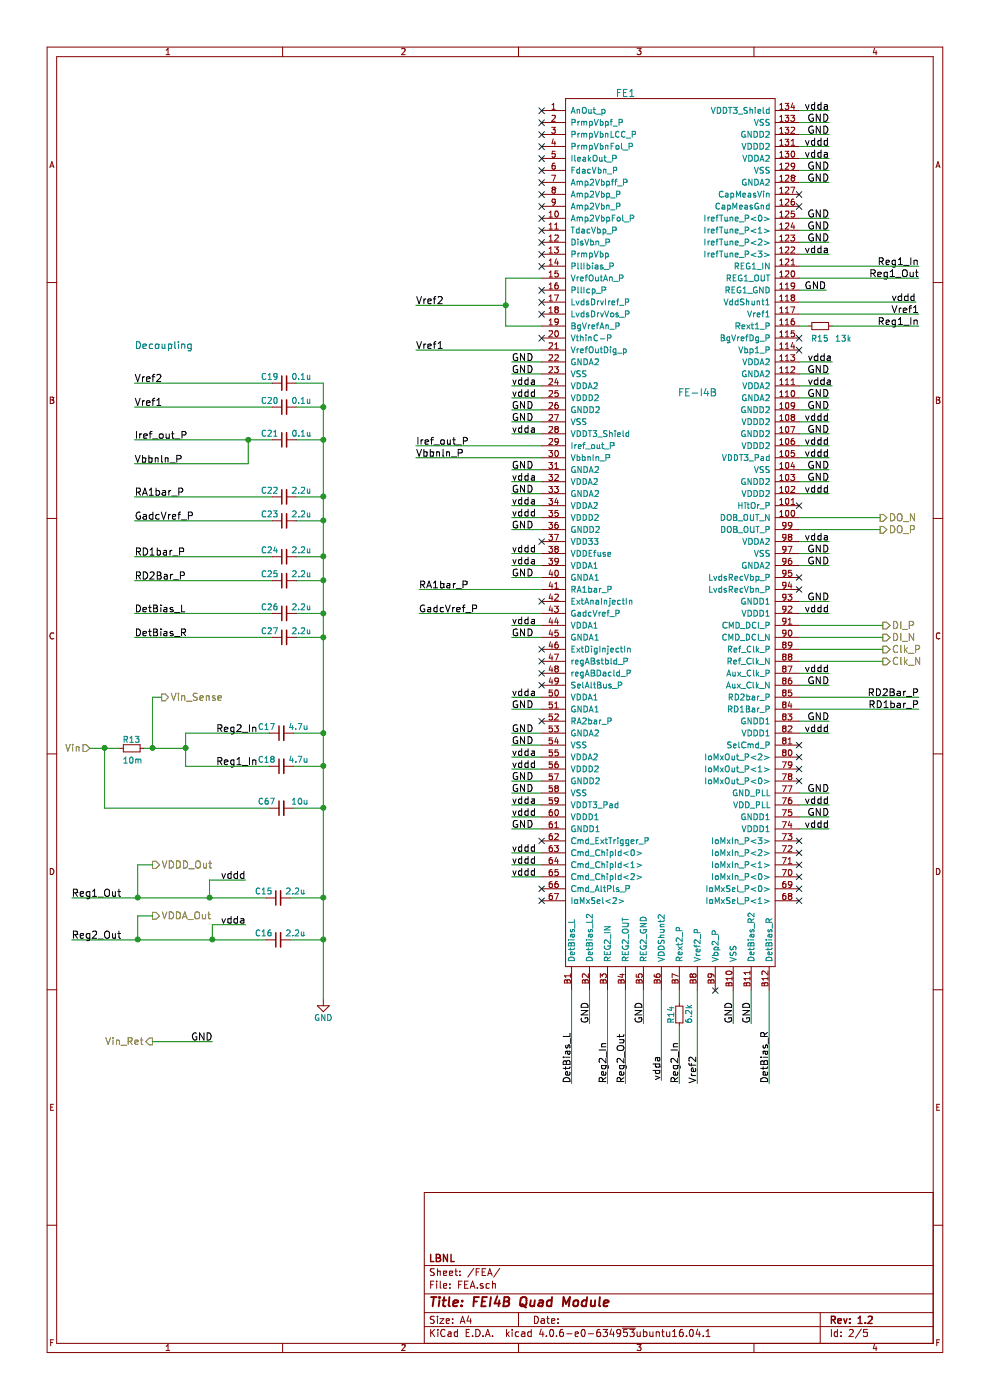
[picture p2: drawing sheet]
EESchema Schematic File Version 2
LIBS:power
LIBS:device
LIBS:transistors
LIBS:conn
LIBS:linear
LIBS:regul
LIBS:74xx
LIBS:cmos4000
LIBS:adc-dac
LIBS:memory
LIBS:xilinx
LIBS:microcontrollers
LIBS:dsp
LIBS:microchip
LIBS:analog_switches
LIBS:motorola
LIBS:texas
LIBS:intel
LIBS:audio
LIBS:interface
LIBS:digital-audio
LIBS:philips
LIBS:display
LIBS:cypress
LIBS:siliconi
LIBS:opto
LIBS:atmel
LIBS:contrib
LIBS:valves
LIBS:module
LIBS:module-cache
EELAYER 25 0
EELAYER END
$Descr A4 8268 11693 portrait
encoding utf-8
Sheet 4 5
Title "FEI4B Quad Module"
Date ""
Rev "1.2"
Comp "LBNL"
Comment1 ""
Comment2 ""
Comment3 ""
Comment4 ""
$EndDescr
$Comp
L FE-I4B FE1
U 1 1
P 5825 2525
AR Path="/589D43C9/589D45EA" Ref="FE1"  Part="1" 
AR Path="/58B01E0A/589D45EA" Ref="FE2"  Part="1" 
AR Path="/58B026BA/589D45EA" Ref="FE3"  Part="1" 
AR Path="/58B026C4/589D45EA" Ref="FE4"  Part="1" 
F 0 "FE3" H 5225 4275 60  0000 C CNN
F 1 "FE-I4B" H 5825 1775 60  0000 C CNN
F 2 "module:WirebondPads" H 5825 2525 60  0001 C CNN
F 3 "" H 5825 2525 60  0001 C CNN
	1    5825 2525
	1    0    0    -1  
$EndComp
NoConn ~ 4525 925 
NoConn ~ 4525 1025
NoConn ~ 4525 1125
NoConn ~ 4525 1225
NoConn ~ 4525 1325
NoConn ~ 4525 1425
NoConn ~ 4525 1525
NoConn ~ 4525 1625
NoConn ~ 4525 1725
NoConn ~ 4525 1825
NoConn ~ 4525 1925
NoConn ~ 4525 2025
NoConn ~ 4525 2125
NoConn ~ 4525 2425
NoConn ~ 4525 2525
NoConn ~ 4525 2625
NoConn ~ 4525 2825
NoConn ~ 4525 4525
NoConn ~ 4525 5425
NoConn ~ 4525 5525
NoConn ~ 4525 5625
NoConn ~ 4525 5725
NoConn ~ 4525 7025
NoConn ~ 4525 7425
NoConn ~ 4525 7525
NoConn ~ 6675 1725
NoConn ~ 6675 1625
NoConn ~ 6675 2925
NoConn ~ 6675 4825
NoConn ~ 6675 4925
NoConn ~ 6675 6525
NoConn ~ 6675 6425
NoConn ~ 6675 6325
NoConn ~ 6675 6225
NoConn ~ 6675 7525
NoConn ~ 6675 7425
NoConn ~ 6675 7325
NoConn ~ 6675 7225
NoConn ~ 6675 7125
NoConn ~ 6675 7025
Text HLabel 7350 4425 2    59   Output ~ 0
DO_P
Text HLabel 7350 4325 2    59   Output ~ 0
DO_N
NoConn ~ 4525 2225
Text Label 3475 2925 0    59   ~ 0
Vref1
Text HLabel 7375 5225 2    59   Output ~ 0
DI_P
Text HLabel 7375 5325 2    59   Output ~ 0
DI_N
Text HLabel 7375 5425 2    59   Output ~ 0
Clk_P
Text HLabel 7375 5525 2    59   Output ~ 0
Clk_N
Text Label 7675 2325 2    59   ~ 0
Reg1_Out
Text Label 5225 9050 1    59   ~ 0
Reg2_Out
Text HLabel 750  6250 0    59   Input ~ 0
Vin
Text Label 4275 3225 0    59   ~ 0
vdda
Text Label 4275 4025 0    59   ~ 0
vdda
Text Label 4275 4225 0    59   ~ 0
vdda
Text Label 4275 4725 0    59   ~ 0
vdda
Text Label 4275 5225 0    59   ~ 0
vdda
Text Label 4275 5825 0    59   ~ 0
vdda
Text Label 4275 6325 0    59   ~ 0
vdda
Text Label 6925 4525 2    59   ~ 0
vdda
Text Label 4275 3325 0    59   ~ 0
vddd
Text Label 4275 4325 0    59   ~ 0
vddd
Text Label 4275 4625 0    59   ~ 0
vddd
Text Label 4275 6425 0    59   ~ 0
vddd
Text Label 4275 6825 0    59   ~ 0
vddd
Text Label 6925 6925 2    59   ~ 0
vddd
Text Label 6925 6125 2    59   ~ 0
vddd
Text Label 6925 5125 2    59   ~ 0
vddd
Text Label 6925 6725 2    59   ~ 0
vddd
Text Label 6950 3025 2    59   ~ 0
vdda
Text Label 6950 3225 2    59   ~ 0
vdda
Text Label 6925 3125 2    59   ~ 0
GND
Text Label 6925 3325 2    59   ~ 0
GND
Text Label 6925 3425 2    59   ~ 0
GND
Text Label 6925 3625 2    59   ~ 0
GND
Text Label 6925 4025 2    59   ~ 0
GND
Text Label 6925 3525 2    59   ~ 0
vddd
Text Label 6925 3725 2    59   ~ 0
vddd
Text Label 6925 3825 2    59   ~ 0
vddd
Text Label 6925 3925 2    59   ~ 0
GND
Text Label 6925 4125 2    59   ~ 0
vddd
Text Label 6925 4625 2    59   ~ 0
GND
Text Label 6925 4725 2    59   ~ 0
GND
Text Label 6925 5025 2    59   ~ 0
GND
Text Label 6925 925  2    59   ~ 0
vdda
Text Label 6925 1325 2    59   ~ 0
vdda
Text Label 4275 3625 0    59   ~ 0
vdda
Text Label 4275 6725 0    59   ~ 0
vdda
Text Label 6925 6625 2    59   ~ 0
GND
Text Label 6925 6825 2    59   ~ 0
GND
Text Label 6925 6025 2    59   ~ 0
GND
Text Label 6925 1025 2    59   ~ 0
GND
Text Label 6925 1125 2    59   ~ 0
GND
Text Label 6925 1425 2    59   ~ 0
GND
Text Label 6925 1525 2    59   ~ 0
GND
Text Label 6925 1225 2    59   ~ 0
vddd
Text Label 6925 1825 2    59   ~ 0
GND
Text Label 6925 1925 2    59   ~ 0
GND
Text Label 6925 2025 2    59   ~ 0
GND
Text Label 6925 2125 2    59   ~ 0
vdda
Text Label 4275 3025 0    59   ~ 0
GND
Text Label 4275 3125 0    59   ~ 0
GND
Text Label 4275 3425 0    59   ~ 0
GND
Text Label 4275 3525 0    59   ~ 0
GND
Text Label 4275 3925 0    59   ~ 0
GND
Text Label 4275 4125 0    59   ~ 0
GND
Text Label 4275 4425 0    59   ~ 0
GND
Text Label 4275 4825 0    59   ~ 0
GND
Text Label 4275 5325 0    59   ~ 0
GND
Text Label 4275 5925 0    59   ~ 0
GND
Text Label 4275 6125 0    59   ~ 0
GND
Text Label 4275 6225 0    59   ~ 0
GND
Text Label 4275 6525 0    59   ~ 0
GND
Text Label 4275 6625 0    59   ~ 0
GND
Text Label 4275 6925 0    59   ~ 0
GND
NoConn ~ 4525 5025
Text Label 6925 5625 2    59   ~ 0
vddd
Text Label 6925 5725 2    59   ~ 0
GND
Text Label 6900 2425 2    59   ~ 0
GND
NoConn ~ 5975 8275
Text Label 7675 2625 2    59   ~ 0
Vref1
NoConn ~ 6675 4225
NoConn ~ 6675 2825
Text Label 3475 2550 0    59   ~ 0
Vref2
$Comp
L R_Small R14
U 1 1
P 5675 8475
AR Path="/589D43C9/58AFC93B" Ref="R14"  Part="1" 
AR Path="/58B01E0A/58AFC93B" Ref="R17"  Part="1" 
AR Path="/58B026BA/58AFC93B" Ref="R20"  Part="1" 
AR Path="/58B026C4/58AFC93B" Ref="R23"  Part="1" 
F 0 "R20" V 5600 8400 50  0000 L CNN
F 1 "6.2k" V 5750 8400 50  0000 L CNN
F 2 "Resistors_SMD:R_0402" H 5675 8475 50  0001 C CNN
F 3 "" H 5675 8475 50  0001 C CNN
	1    5675 8475
	1    0    0    -1  
$EndComp
$Comp
L R_Small R15
U 1 1
P 6850 2725
AR Path="/589D43C9/58AFD85E" Ref="R15"  Part="1" 
AR Path="/58B01E0A/58AFD85E" Ref="R18"  Part="1" 
AR Path="/58B026BA/58AFD85E" Ref="R21"  Part="1" 
AR Path="/58B026C4/58AFD85E" Ref="R24"  Part="1" 
F 0 "R21" V 6950 2650 50  0000 L CNN
F 1 "13k" V 6950 2850 50  0000 L CNN
F 2 "Resistors_SMD:R_0402" H 6850 2725 50  0001 C CNN
F 3 "" H 6850 2725 50  0001 C CNN
	1    6850 2725
	0    1    1    0   
$EndComp
NoConn ~ 4525 6025
Text Label 2150 6125 2    59   ~ 0
Reg2_In
Text Label 2150 6400 2    59   ~ 0
Reg1_In
Text Label 5075 9050 1    59   ~ 0
Reg2_In
Text Label 7675 2225 2    59   ~ 0
Reg1_In
$Comp
L GND #PWR04
U 1 1
P 2700 8350
AR Path="/589D43C9/58BA4BDB" Ref="#PWR04"  Part="1" 
AR Path="/58B01E0A/58BA4BDB" Ref="#PWR05"  Part="1" 
AR Path="/58B026BA/58BA4BDB" Ref="#PWR06"  Part="1" 
AR Path="/58B026C4/58BA4BDB" Ref="#PWR07"  Part="1" 
F 0 "#PWR06" H 2700 8100 50  0001 C CNN
F 1 "GND" H 2700 8200 50  0000 C CNN
F 2 "" H 2700 8350 50  0001 C CNN
F 3 "" H 2700 8350 50  0001 C CNN
	1    2700 8350
	1    0    0    -1  
$EndComp
Text Label 7675 2725 2    59   ~ 0
Reg1_In
Text Label 5675 9050 1    59   ~ 0
Reg2_In
Text Label 1125 3200 0    59   ~ 0
Vref2
Text Label 1125 3400 0    59   ~ 0
Vref1
$Comp
L C_Small C19
U 1 1
P 2375 3200
AR Path="/589D43C9/58BA843C" Ref="C19"  Part="1" 
AR Path="/58B01E0A/58BA843C" Ref="C32"  Part="1" 
AR Path="/58B026BA/58BA843C" Ref="C45"  Part="1" 
AR Path="/58B026C4/58BA843C" Ref="C58"  Part="1" 
F 0 "C45" V 2425 3250 50  0000 L CNN
F 1 "0.1u" V 2425 2975 50  0000 L CNN
F 2 "Capacitors_SMD:C_0402" H 2375 3200 50  0001 C CNN
F 3 "" H 2375 3200 50  0001 C CNN
	1    2375 3200
	0    -1   -1   0   
$EndComp
Text Label 5825 9050 1    59   ~ 0
Vref2
Text Label 1125 3675 0    59   ~ 0
Iref_out_P
Text Label 1125 3875 0    59   ~ 0
Vbbnln_P
Text Label 1125 4150 0    59   ~ 0
RA1bar_P
Text Label 1125 4350 0    59   ~ 0
GadcVref_P
Text Label 3475 3725 0    59   ~ 0
Iref_out_P
Text Label 3475 3825 0    59   ~ 0
Vbbnln_P
Text Label 3500 4925 0    59   ~ 0
RA1bar_P
Text Label 3500 5125 0    59   ~ 0
GadcVref_P
Text Label 1125 4650 0    59   ~ 0
RD1bar_P
Text Label 1125 4850 0    59   ~ 0
RD2Bar_P
Text Label 1125 5125 0    59   ~ 0
DetBias_L
Text Label 1125 5325 0    59   ~ 0
DetBias_R
Text Label 7675 5825 2    59   ~ 0
RD2Bar_P
Text Label 7675 5925 2    59   ~ 0
RD1bar_P
Text Label 4775 9050 1    59   ~ 0
DetBias_L
Text Label 6425 9050 1    59   ~ 0
DetBias_R
Text Notes 1125 2925 0    59   ~ 0
Decoupling\n
Text Label 4925 8550 1    59   ~ 0
GND
Text Label 5375 8550 1    59   ~ 0
GND
Text Label 6125 8550 1    59   ~ 0
GND
Text Label 6275 8550 1    59   ~ 0
GND
Text HLabel 1275 8700 0    59   Output ~ 0
Vin_Ret
Text Label 600  7500 0    59   ~ 0
Reg1_Out
Text Label 600  7850 0    59   ~ 0
Reg2_Out
Text Label 2050 7350 2    59   ~ 0
vddd
Text Label 2050 7725 2    59   ~ 0
vdda
Text HLabel 1275 7225 2    59   Output ~ 0
VDDD_Out
Text HLabel 1275 7650 2    59   Output ~ 0
VDDA_Out
$Comp
L R_Small R13
U 1 1
P 1100 6250
AR Path="/589D43C9/58B3509B" Ref="R13"  Part="1" 
AR Path="/58B01E0A/58B3509B" Ref="R16"  Part="1" 
AR Path="/58B026BA/58B3509B" Ref="R19"  Part="1" 
AR Path="/58B026C4/58B3509B" Ref="R22"  Part="1" 
F 0 "R19" V 1025 6175 50  0000 L CNN
F 1 "10m" V 1200 6175 50  0000 L CNN
F 2 "Resistors_SMD:R_0603" H 1100 6250 50  0001 C CNN
F 3 "" H 1100 6250 50  0001 C CNN
	1    1100 6250
	0    1    1    0   
$EndComp
Wire Wire Line
	6675 4325 7350 4325
Wire Wire Line
	6675 4425 7350 4425
Wire Wire Line
	3500 5125 4525 5125
Wire Wire Line
	3475 3725 4525 3725
Wire Wire Line
	3475 3825 4525 3825
Wire Wire Line
	3500 4925 4525 4925
Wire Wire Line
	4775 8275 4775 9050
Wire Wire Line
	6425 8275 6425 9050
Wire Wire Line
	4525 4025 4275 4025
Wire Wire Line
	4525 4225 4275 4225
Wire Wire Line
	4525 4325 4275 4325
Wire Wire Line
	4525 4625 4275 4625
Wire Wire Line
	4525 4725 4275 4725
Wire Wire Line
	4525 5225 4275 5225
Wire Wire Line
	4525 5825 4275 5825
Wire Wire Line
	4525 6325 4275 6325
Wire Wire Line
	4525 6425 4275 6425
Wire Wire Line
	4525 6725 4275 6725
Wire Wire Line
	4525 6825 4275 6825
Wire Wire Line
	6675 6825 6925 6825
Wire Wire Line
	6675 6725 6925 6725
Wire Wire Line
	6675 6125 6925 6125
Wire Wire Line
	6675 5125 6925 5125
Wire Wire Line
	6675 4525 6925 4525
Wire Wire Line
	6675 3025 6950 3025
Wire Wire Line
	6675 3225 6950 3225
Wire Wire Line
	6675 3825 6925 3825
Wire Wire Line
	6675 3725 6925 3725
Wire Wire Line
	6675 3625 6925 3625
Wire Wire Line
	6675 3525 6925 3525
Wire Wire Line
	6675 3425 6925 3425
Wire Wire Line
	6675 3325 6925 3325
Wire Wire Line
	6675 3125 6925 3125
Wire Wire Line
	6675 3925 6925 3925
Wire Wire Line
	6675 4025 6925 4025
Wire Wire Line
	6675 4125 6925 4125
Wire Wire Line
	6675 4625 6925 4625
Wire Wire Line
	6675 4725 6925 4725
Wire Wire Line
	6675 5025 6925 5025
Wire Wire Line
	6675 2325 7675 2325
Wire Wire Line
	6925 6925 6675 6925
Wire Wire Line
	6925 1525 6675 1525
Wire Wire Line
	6925 1425 6675 1425
Wire Wire Line
	6925 1325 6675 1325
Wire Wire Line
	6925 1125 6675 1125
Wire Wire Line
	6925 1025 6675 1025
Wire Wire Line
	6925 925  6675 925 
Wire Wire Line
	6675 1225 6925 1225
Wire Wire Line
	6675 1825 6925 1825
Wire Wire Line
	6675 1925 6925 1925
Wire Wire Line
	6675 2025 6925 2025
Wire Wire Line
	6675 2125 6925 2125
Wire Wire Line
	4525 3925 4275 3925
Wire Wire Line
	4525 6925 4275 6925
Wire Wire Line
	4525 6625 4275 6625
Wire Wire Line
	4525 6525 4275 6525
Wire Wire Line
	4525 6225 4275 6225
Wire Wire Line
	4525 6125 4275 6125
Wire Wire Line
	4525 5925 4275 5925
Wire Wire Line
	4525 5325 4275 5325
Wire Wire Line
	4525 4825 4275 4825
Wire Wire Line
	4525 4425 4275 4425
Wire Wire Line
	4525 4125 4275 4125
Wire Wire Line
	4525 3025 4275 3025
Wire Wire Line
	4525 3125 4275 3125
Wire Wire Line
	4525 3225 4275 3225
Wire Wire Line
	4525 3325 4275 3325
Wire Wire Line
	4525 3425 4275 3425
Wire Wire Line
	4525 3525 4275 3525
Wire Wire Line
	4525 3625 4275 3625
Wire Wire Line
	6925 5625 6675 5625
Wire Wire Line
	6925 5725 6675 5725
Wire Wire Line
	6925 6625 6675 6625
Wire Wire Line
	6675 6025 6925 6025
Wire Wire Line
	6675 2625 7675 2625
Wire Wire Line
	6675 5225 7375 5225
Wire Wire Line
	6675 5325 7375 5325
Wire Wire Line
	6675 5425 7375 5425
Wire Wire Line
	6675 5525 7375 5525
Wire Wire Line
	5675 8275 5675 8375
Wire Wire Line
	6675 2725 6750 2725
Wire Wire Line
	5225 8275 5225 9050
Wire Wire Line
	1550 6125 2250 6125
Wire Wire Line
	1550 6125 1550 6400
Wire Wire Line
	1550 6400 2250 6400
Connection ~ 1550 6250
Wire Wire Line
	5075 8275 5075 9050
Wire Wire Line
	6675 2225 7675 2225
Wire Wire Line
	2450 6125 2700 6125
Wire Wire Line
	2700 3200 2700 8350
Wire Wire Line
	2450 6400 2700 6400
Connection ~ 2700 6400
Wire Wire Line
	6950 2725 7675 2725
Wire Wire Line
	5675 8575 5675 9050
Wire Wire Line
	5825 8275 5825 9050
Wire Wire Line
	1125 3200 2275 3200
Wire Wire Line
	1125 3400 2275 3400
Wire Wire Line
	1125 3675 2275 3675
Wire Wire Line
	1125 3875 2075 3875
Wire Wire Line
	2075 3875 2075 3675
Connection ~ 2075 3675
Wire Wire Line
	1125 4150 2275 4150
Wire Wire Line
	1125 4350 2275 4350
Wire Wire Line
	1125 4650 2275 4650
Wire Wire Line
	1125 4850 2275 4850
Wire Wire Line
	1125 5125 2275 5125
Wire Wire Line
	1125 5325 2275 5325
Connection ~ 2700 6125
Connection ~ 2700 3400
Wire Wire Line
	2475 3675 2700 3675
Connection ~ 2700 3675
Connection ~ 2700 4150
Connection ~ 2700 4350
Connection ~ 2700 4650
Connection ~ 2700 4850
Connection ~ 2700 5125
Connection ~ 2700 5325
Wire Wire Line
	6675 5825 7675 5825
Wire Wire Line
	6675 5925 7675 5925
Wire Wire Line
	4925 8275 4925 8550
Wire Wire Line
	6275 8275 6275 8550
Wire Wire Line
	6125 8275 6125 8550
Wire Wire Line
	4525 2925 3475 2925
Wire Wire Line
	600  7500 2225 7500
Wire Wire Line
	1750 7350 1750 7500
Connection ~ 1750 7500
Wire Wire Line
	600  7850 2225 7850
Wire Wire Line
	2425 7850 2700 7850
Connection ~ 2700 7850
Wire Wire Line
	2425 7500 2700 7500
Connection ~ 2700 7500
Wire Wire Line
	2475 3200 2700 3200
Wire Wire Line
	2475 3400 2700 3400
Wire Wire Line
	2475 4150 2700 4150
Wire Wire Line
	2475 4350 2700 4350
Wire Wire Line
	2475 4650 2700 4650
Wire Wire Line
	2475 4850 2700 4850
Wire Wire Line
	2475 5125 2700 5125
Wire Wire Line
	2475 5325 2700 5325
Wire Wire Line
	1750 7350 2050 7350
Wire Wire Line
	1275 7225 1150 7225
Wire Wire Line
	1150 7225 1150 7500
Connection ~ 1150 7500
Wire Wire Line
	2050 7725 1775 7725
Wire Wire Line
	1775 7725 1775 7850
Connection ~ 1775 7850
Wire Wire Line
	1275 7650 1150 7650
Wire Wire Line
	1150 7650 1150 7850
Connection ~ 1150 7850
Wire Wire Line
	4525 2325 4225 2325
Wire Wire Line
	4225 2325 4225 2725
Wire Wire Line
	4225 2725 4525 2725
Wire Wire Line
	4225 2550 3475 2550
Connection ~ 4225 2550
Text HLabel 1350 5825 2    59   Output ~ 0
Vin_Sense
Wire Wire Line
	1350 5825 1275 5825
Wire Wire Line
	1275 5825 1275 6250
Connection ~ 1275 6250
Wire Wire Line
	750  6250 1000 6250
Wire Wire Line
	1200 6250 1550 6250
Wire Wire Line
	5375 8275 5375 8550
Wire Wire Line
	6900 2425 6675 2425
Text Label 4275 7125 0    59   ~ 0
vddd
Text Label 4275 7225 0    59   ~ 0
vddd
Text Label 4275 7325 0    59   ~ 0
vddd
Wire Wire Line
	4275 7125 4525 7125
Wire Wire Line
	4275 7225 4525 7225
Wire Wire Line
	4275 7325 4525 7325
Wire Wire Line
	1775 8700 1275 8700
$Comp
L C_Small C20
U 1 1
P 2375 3400
AR Path="/589D43C9/58B81EC6" Ref="C20"  Part="1" 
AR Path="/58B01E0A/58B81EC6" Ref="C33"  Part="1" 
AR Path="/58B026BA/58B81EC6" Ref="C46"  Part="1" 
AR Path="/58B026C4/58B81EC6" Ref="C59"  Part="1" 
F 0 "C46" V 2425 3450 50  0000 L CNN
F 1 "0.1u" V 2425 3175 50  0000 L CNN
F 2 "Capacitors_SMD:C_0402" H 2375 3400 50  0001 C CNN
F 3 "" H 2375 3400 50  0001 C CNN
	1    2375 3400
	0    -1   -1   0   
$EndComp
$Comp
L C_Small C21
U 1 1
P 2375 3675
AR Path="/589D43C9/58B81EFE" Ref="C21"  Part="1" 
AR Path="/58B01E0A/58B81EFE" Ref="C34"  Part="1" 
AR Path="/58B026BA/58B81EFE" Ref="C47"  Part="1" 
AR Path="/58B026C4/58B81EFE" Ref="C60"  Part="1" 
F 0 "C47" V 2425 3725 50  0000 L CNN
F 1 "0.1u" V 2425 3450 50  0000 L CNN
F 2 "Capacitors_SMD:C_0402" H 2375 3675 50  0001 C CNN
F 3 "" H 2375 3675 50  0001 C CNN
	1    2375 3675
	0    -1   -1   0   
$EndComp
$Comp
L C_Small C22
U 1 1
P 2375 4150
AR Path="/589D43C9/58B81F3D" Ref="C22"  Part="1" 
AR Path="/58B01E0A/58B81F3D" Ref="C35"  Part="1" 
AR Path="/58B026BA/58B81F3D" Ref="C48"  Part="1" 
AR Path="/58B026C4/58B81F3D" Ref="C61"  Part="1" 
F 0 "C48" V 2425 4200 50  0000 L CNN
F 1 "2.2u" V 2425 3925 50  0000 L CNN
F 2 "Capacitors_SMD:C_0402" H 2375 4150 50  0001 C CNN
F 3 "" H 2375 4150 50  0001 C CNN
	1    2375 4150
	0    -1   -1   0   
$EndComp
$Comp
L C_Small C23
U 1 1
P 2375 4350
AR Path="/589D43C9/58B81F93" Ref="C23"  Part="1" 
AR Path="/58B01E0A/58B81F93" Ref="C36"  Part="1" 
AR Path="/58B026BA/58B81F93" Ref="C49"  Part="1" 
AR Path="/58B026C4/58B81F93" Ref="C62"  Part="1" 
F 0 "C49" V 2425 4400 50  0000 L CNN
F 1 "2.2u" V 2425 4125 50  0000 L CNN
F 2 "Capacitors_SMD:C_0402" H 2375 4350 50  0001 C CNN
F 3 "" H 2375 4350 50  0001 C CNN
	1    2375 4350
	0    -1   -1   0   
$EndComp
$Comp
L C_Small C24
U 1 1
P 2375 4650
AR Path="/589D43C9/58B82007" Ref="C24"  Part="1" 
AR Path="/58B01E0A/58B82007" Ref="C37"  Part="1" 
AR Path="/58B026BA/58B82007" Ref="C50"  Part="1" 
AR Path="/58B026C4/58B82007" Ref="C63"  Part="1" 
F 0 "C50" V 2425 4700 50  0000 L CNN
F 1 "2.2u" V 2425 4425 50  0000 L CNN
F 2 "Capacitors_SMD:C_0402" H 2375 4650 50  0001 C CNN
F 3 "" H 2375 4650 50  0001 C CNN
	1    2375 4650
	0    -1   -1   0   
$EndComp
$Comp
L C_Small C25
U 1 1
P 2375 4850
AR Path="/589D43C9/58B82049" Ref="C25"  Part="1" 
AR Path="/58B01E0A/58B82049" Ref="C38"  Part="1" 
AR Path="/58B026BA/58B82049" Ref="C51"  Part="1" 
AR Path="/58B026C4/58B82049" Ref="C64"  Part="1" 
F 0 "C51" V 2425 4900 50  0000 L CNN
F 1 "2.2u" V 2425 4625 50  0000 L CNN
F 2 "Capacitors_SMD:C_0402" H 2375 4850 50  0001 C CNN
F 3 "" H 2375 4850 50  0001 C CNN
	1    2375 4850
	0    -1   -1   0   
$EndComp
$Comp
L C_Small C26
U 1 1
P 2375 5125
AR Path="/589D43C9/58B82086" Ref="C26"  Part="1" 
AR Path="/58B01E0A/58B82086" Ref="C39"  Part="1" 
AR Path="/58B026BA/58B82086" Ref="C52"  Part="1" 
AR Path="/58B026C4/58B82086" Ref="C65"  Part="1" 
F 0 "C52" V 2425 5175 50  0000 L CNN
F 1 "2.2u" V 2425 4900 50  0000 L CNN
F 2 "Capacitors_SMD:C_0402" H 2375 5125 50  0001 C CNN
F 3 "" H 2375 5125 50  0001 C CNN
	1    2375 5125
	0    -1   -1   0   
$EndComp
$Comp
L C_Small C27
U 1 1
P 2375 5325
AR Path="/589D43C9/58B820CA" Ref="C27"  Part="1" 
AR Path="/58B01E0A/58B820CA" Ref="C40"  Part="1" 
AR Path="/58B026BA/58B820CA" Ref="C53"  Part="1" 
AR Path="/58B026C4/58B820CA" Ref="C66"  Part="1" 
F 0 "C53" V 2425 5375 50  0000 L CNN
F 1 "2.2u" V 2425 5100 50  0000 L CNN
F 2 "Capacitors_SMD:C_0402" H 2375 5325 50  0001 C CNN
F 3 "" H 2375 5325 50  0001 C CNN
	1    2375 5325
	0    -1   -1   0   
$EndComp
$Comp
L C_Small C17
U 1 1
P 2350 6125
AR Path="/589D43C9/58B82111" Ref="C17"  Part="1" 
AR Path="/58B01E0A/58B82111" Ref="C30"  Part="1" 
AR Path="/58B026BA/58B82111" Ref="C43"  Part="1" 
AR Path="/58B026C4/58B82111" Ref="C56"  Part="1" 
F 0 "C43" V 2400 6175 50  0000 L CNN
F 1 "4.7u" V 2400 5900 50  0000 L CNN
F 2 "Capacitors_SMD:C_0402" H 2350 6125 50  0001 C CNN
F 3 "" H 2350 6125 50  0001 C CNN
	1    2350 6125
	0    -1   -1   0   
$EndComp
$Comp
L C_Small C18
U 1 1
P 2350 6400
AR Path="/589D43C9/58B82175" Ref="C18"  Part="1" 
AR Path="/58B01E0A/58B82175" Ref="C31"  Part="1" 
AR Path="/58B026BA/58B82175" Ref="C44"  Part="1" 
AR Path="/58B026C4/58B82175" Ref="C57"  Part="1" 
F 0 "C44" V 2400 6450 50  0000 L CNN
F 1 "4.7u" V 2400 6175 50  0000 L CNN
F 2 "Capacitors_SMD:C_0402" H 2350 6400 50  0001 C CNN
F 3 "" H 2350 6400 50  0001 C CNN
	1    2350 6400
	0    -1   -1   0   
$EndComp
$Comp
L C_Small C15
U 1 1
P 2325 7500
AR Path="/589D43C9/58B8280B" Ref="C15"  Part="1" 
AR Path="/58B01E0A/58B8280B" Ref="C28"  Part="1" 
AR Path="/58B026BA/58B8280B" Ref="C41"  Part="1" 
AR Path="/58B026C4/58B8280B" Ref="C54"  Part="1" 
F 0 "C41" V 2375 7550 50  0000 L CNN
F 1 "2.2u" V 2375 7275 50  0000 L CNN
F 2 "Capacitors_SMD:C_0402" H 2325 7500 50  0001 C CNN
F 3 "" H 2325 7500 50  0001 C CNN
	1    2325 7500
	0    -1   -1   0   
$EndComp
$Comp
L C_Small C16
U 1 1
P 2325 7850
AR Path="/589D43C9/58B82875" Ref="C16"  Part="1" 
AR Path="/58B01E0A/58B82875" Ref="C29"  Part="1" 
AR Path="/58B026BA/58B82875" Ref="C42"  Part="1" 
AR Path="/58B026C4/58B82875" Ref="C55"  Part="1" 
F 0 "C42" V 2375 7900 50  0000 L CNN
F 1 "2.2u" V 2375 7625 50  0000 L CNN
F 2 "Capacitors_SMD:C_0402" H 2325 7850 50  0001 C CNN
F 3 "" H 2325 7850 50  0001 C CNN
	1    2325 7850
	0    -1   -1   0   
$EndComp
Entry Bus Bus
	-2550 12150 -2450 12250
$Comp
L C_Small C67
U 1 1
P 2350 6750
AR Path="/589D43C9/58C23965" Ref="C67"  Part="1" 
AR Path="/58B01E0A/58C23965" Ref="C68"  Part="1" 
AR Path="/58B026BA/58C23965" Ref="C69"  Part="1" 
AR Path="/58B026C4/58C23965" Ref="C70"  Part="1" 
F 0 "C69" V 2400 6800 50  0000 L CNN
F 1 "10u" V 2400 6525 50  0000 L CNN
F 2 "Capacitors_SMD:C_0603" H 2350 6750 50  0001 C CNN
F 3 "" H 2350 6750 50  0001 C CNN
	1    2350 6750
	0    -1   -1   0   
$EndComp
Wire Wire Line
	875  6250 875  6750
Wire Wire Line
	875  6750 2250 6750
Connection ~ 875  6250
Wire Wire Line
	2450 6750 2700 6750
Connection ~ 2700 6750
Text Label 1775 8700 2    59   ~ 0
GND
Text Label 5525 9025 1    59   ~ 0
vdda
Text Label 7650 2525 2    59   ~ 0
vddd
Wire Wire Line
	6675 2525 7650 2525
Wire Wire Line
	5525 9025 5525 8275
$EndSCHEMATC
